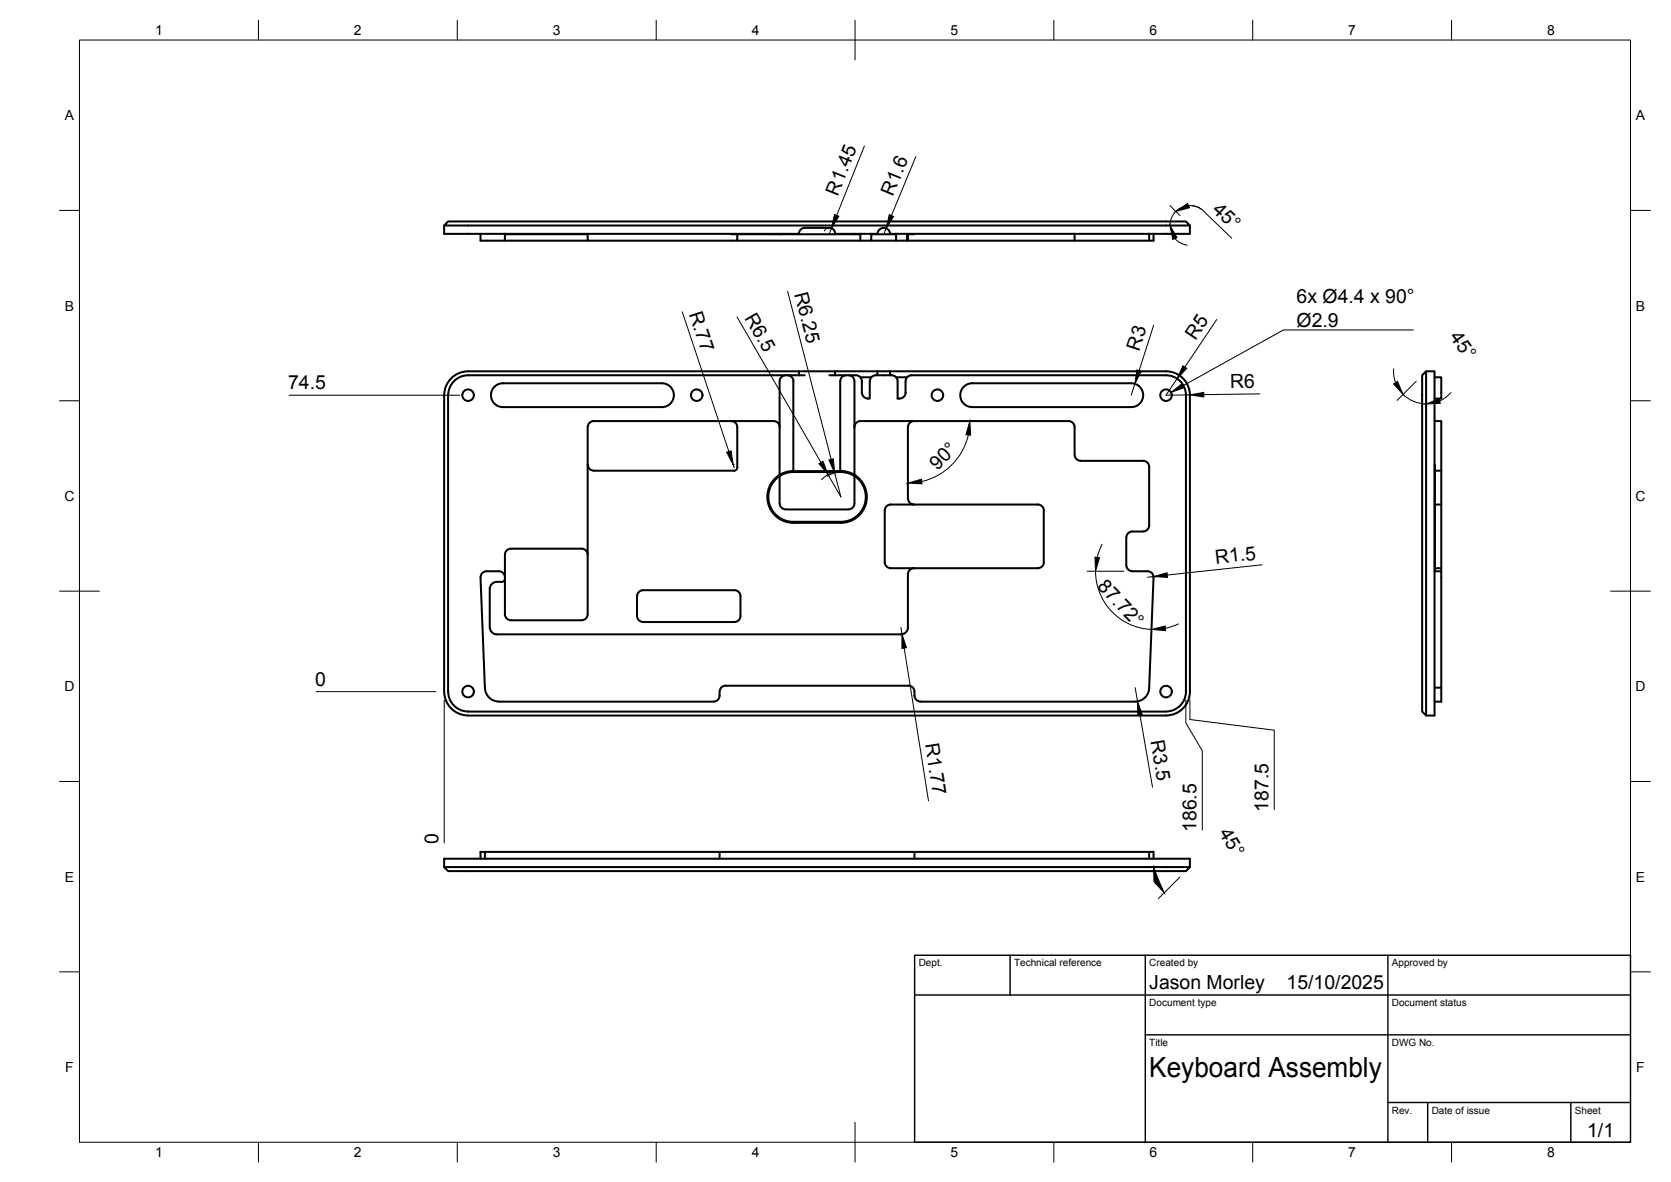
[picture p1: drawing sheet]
<svg xmlns="http://www.w3.org/2000/svg" width="420mm" height="297mm" viewBox="0 0 420 297" stroke-linecap="round" stroke-linejoin="round" font-family="sans-serif">
<!-- layer: Visible -->
<g fill="none" stroke="#000" stroke-width=".51">
<path d="M111.7 56.7v2.1l89.2-.1a1.45 1.45 0 0 1 1.4-1.4h6.2M112.7 55.7h185.5l1 1h-187.5zM120.8 58.8v1.7h6.2v-1.7M127 58.9h20.8M147.8 58.8v1.7h37.6v-1.6M183.9 58.9h12.1M196 58.9h18.8M196 58.8v.1M208.5 57.3a1.45 1.45 0 0 1 1.5 1.4M210 58.7l10.6 .1M214.8 58.8l1.5 .1M216.3 58.8v1.7"/>
<path d="M219.1 58.8v1.7h-2.8M219.1 58.9h6.2M225.3 58.8v1.7M228.1 58.9h1.7M228.1 58.8v1.7M228.3 58.9v1.6M270.2 58.8v1.7M288.9 58.8v1.7M290 58.8v1.7h-61.9M299.2 56.7v2.1h-75.4a1.6 1.6 0 0 0-1.6-1.5 1.6 1.6 0 0 0-1.6 1.5M127 60.5h20.8M185.4 60.5h30.9"/>
<path d="M219.1 60.5h9M112.7 99.3v74.5M124.6 97l1.2-.6 .6-.1h40a3 3 0 0 1 3 3 3 3 0 0 1-3 3h-40a2.99 2.99 0 0 1-2.8-2 2.99 2.99 0 0 1 1-3.3zM196 95.8v23.5M197.5 94.3a1.49 1.49 0 0 0-1.5 1.5M198 94.3a1.49 1.49 0 0 1 1.5 1.5M199.5 95.8v22.6M200.9 93.3v1M202.3 94.3h-84.6a5 5 0 0 0-5 5M208.5 94.3h6.7M210 93.3v1M212.8 94.3a1.49 1.49 0 0 0-1.5 1.5v22.6"/>
<path d="M213.3 94.3a1.49 1.49 0 0 1 1.5 1.5v23.5M215.2 94.3l.6 .1 .5 .4M216.3 94.8h2.8M216.3 94.8l.4 .7v3.2M219.1 94.8l-.4 1v4.4a1.61 1.61 0 0 1-2-1.5M220.6 93.3h3.2v1h-2.8a2.39 2.39 0 0 0-1.9 .5M220.6 93.3h-102.9a6 6 0 0 0-6 6v74.5a6 6 0 0 0 6 6M220.6 93.3v1M223.8 94.3h.7l.8 .5M223.8 93.3h69.4a6 6 0 0 1 6 6v74.5a6 6 0 0 1-6 6M225.3 94.8h2.8M225.3 94.8l.4 1v4.4a1.63 1.63 0 0 0 2-1.5"/>
<path d="M227.7 98.7v-2.9a1.49 1.49 0 0 1 1.5-1.5h64a5 5 0 0 1 5 5v74.5a5 5 0 0 1-5 5M242.6 97l1.2-.6 .6-.1h40a3 3 0 0 1 3 3 3 3 0 0 1-3 3h-40a2.99 2.99 0 0 1-2.8-2 2.99 2.99 0 0 1 1-3.3zM357.6 94.3l1-1v86.5l-1-1zM358.6 93.3h2.1v86.5h-2.1M360.7 94.8h1.7v5.4h-1.7M147.8 116.8a1.49 1.49 0 0 0 1.5 1.5M183.9 105.8a1.49 1.49 0 0 1 1.5 1.5v10.2M185.4 117.5a.77 .77 0 0 1-.8 .8h-35.3M196 119.6v6.9M196 107.3a1.49 1.49 0 0 0-1.5-1.5h-45.2a1.52 1.52 0 0 0-1.5 1.5v47.1a1.49 1.49 0 0 1-1.5 1.5M214.8 119.6v6.9a1.49 1.49 0 0 1-1.5 1.5M216.3 105.8h52.4"/>
<path d="M216.3 105.8a1.49 1.49 0 0 0-1.5 1.5M229.8 105.8a1.49 1.49 0 0 0-1.5 1.5v18a1.54 1.54 0 0 0 1.5 1.5M268.7 105.8a1.49 1.49 0 0 1 1.5 1.5v7M270.2 114.3a1.52 1.52 0 0 0 1.5 1.5h15.8a1.49 1.49 0 0 1 1.4 1.5v14.8a1.52 1.52 0 0 1-1.5 1.5h-2.7a1.52 1.52 0 0 0-1.5 1.5v6.9a1.49 1.49 0 0 0 1.5 1.5M360.7 105.8h1.7v12.5M360.8 118.3h1.6M360.8 116.8v26.8M362.4 118.3v25.3M147.8 139.4a1.49 1.49 0 0 0-1.5-1.5h-17.9a1.49 1.49 0 0 0-1.4 1.5v6.1M194.7 120.4a6.5 6.5 0 0 1 4.7-2h12a6.5 6.5 0 0 1 6.6 6.5 6.5 6.5 0 0 1-6.6 6.5h-12a6.5 6.5 0 0 1-5.9-3.9 6.5 6.5 0 0 1 1.2-7.1zM195.3 120.2l1.8-1.1 1.7-.4 12.6-.1a6.3 6.3 0 0 1 6.3 6.3 6.3 6.3 0 0 1-6.3 6.2h-12a6.3 6.3 0 0 1-5.8-4 6.3 6.3 0 0 1 1.7-6.9zM196 126.5a1.49 1.49 0 0 0 1.5 1.5"/>
<path d="M197.5 128h15.8M261 126.8h-37a1.49 1.49 0 0 0-1.5 1.5v13a1.49 1.49 0 0 0 1.5 1.5M261 126.8a1.49 1.49 0 0 1 1.5 1.5l-.1 13a1.45 1.45 0 0 1-1.4 1.5M360.8 126.8h1.6M120.8 145.1l1.1 27.7a3.5 3.5 0 0 0 3.5 3.5M127 145.5v8.9a1.49 1.49 0 0 0 1.4 1.5M127 145.1a1.49 1.49 0 0 0-1.5-1.5h-3.2a1.49 1.49 0 0 0-1.5 1.5M128.4 155.9h17.9M161.7 156.3h23M184.7 156.3a1.49 1.49 0 0 0 1.5-1.5v-5a1.49 1.49 0 0 0-1.5-1.5h-23a1.49 1.49 0 0 0-1.5 1.5v5a1.54 1.54 0 0 0 1.5 1.5M223.9 142.8h37.1M228.3 144.3v13.3a1.77 1.77 0 0 1-1.8 1.8h-101.6a1.77 1.77 0 0 1-1.8-1.8v-9.6a1.77 1.77 0 0 1 1.8-1.8h1.3a.77 .77 0 0 0 .8-.7"/>
<path d="M229.8 142.8a1.49 1.49 0 0 0-1.5 1.5M284.7 143.6h3.9a1.49 1.49 0 0 1 1.4 1.5M290 145.1l-1.1 27.7a3.5 3.5 0 0 1-3.5 3.5h-54a1.81 1.81 0 0 1-1.5-2.5 1.46 1.46 0 0 0-1.5-1.5h-46a1.49 1.49 0 0 0-1.4 1.5M360.7 143.6h1.7v29.2h-1.7M360.8 142.8h1.6M112.7 173.8a5 5 0 0 0 5 5M117.7 178.8h175.5M117.7 179.8h175.5M125.4 176.3h54M180.9 173.8a1.79 1.79 0 0 1-1.5 2.5M362.4 172.8v3.5h-1.7M111.7 217.9v-2.1h187.5v2.1"/>
<path d="M111.7 217.9h187.5l-1 1h-185.5zM121.9 214.1h-1.1v1.7M121.9 214.1h167M121.9 214.1v1.7M180.9 214.1v1.7M229.9 214.1v1.7M288.9 214.1h1.1v1.7M288.9 214.1v1.7"/>
<circle cx="117.7" cy="99.3" r="1.45"/>
<circle cx="175.2" cy="99.3" r="1.45"/>
<circle cx="235.7" cy="99.3" r="1.45"/>
<circle cx="293.2" cy="99.3" r="1.45"/>
<circle cx="117.7" cy="173.8" r="1.45"/>
<circle cx="293.2" cy="173.8" r="1.45"/>
</g>
<!-- layer: BORDER -->
<g fill="none" stroke="#000" stroke-width=".25">
<path d="M20 10.1h390v276.9h-390zM65 5.1v5M115 5.1v5M165 5.1v5M215 5.1v10M265 5.1v5M315 5.1v5M365 5.1v5M15 52.9h5M410 52.9h5M15 100.7h5M410 100.7h5"/>
<path d="M15 148.6h10M405 148.6h10M15 196.4h5M410 196.4h5M15 244.2h5M410 244.2h5M65 287v5M115 287v5M165 287v5M215 282.1v9.9M265 287v5M315 287v5"/>
<path d="M365 287v5"/>
</g>
<!-- layer: TITLEBLOCK -->
<path d="M230 240.1h180v46.9h-180zM230 250h180M254 240.1v9.9M288 240.1v46.9M349 240.1v46.9M288 260.1h122M349 277.1h61M359 277.1v9.9M395 277.1v9.9" fill="none" stroke="#000" stroke-width=".36"/>
<!-- layer: FD_Dimensions -->
<g fill="none" stroke="#000" stroke-width=".25">
<path d="M217.3 36.7l-6.9 17.4M230.3 39.4l-6.1 14.8M207.3 58a1.45 1.45 0 0 1 1.6-.7 1.45 1.45 0 0 1 1.1 1.4M209.1 57.4l-.6 1.3M222.8 57.4l-.6 1.5M294.2 51.7l2.5 2.5M294.2 56.7a5 5 0 0 1 3-4.6 5 5 0 0 1 5.5 .9l7 6.9M295.4 59.9l1.4 1.2 1.7 .5M298.8 51.7l1.8 .2 1.6 .8M171.6 78.4l11.7 35.1M185.3 79.7l21.1 36.5M198 73.2l11 42.3"/>
<path d="M72.7 99.3h42.9M285.3 96.5l-.9 2.8M290.1 81.8l-3.7 11.3M296 95.2l-2.8 4.1 6-.1M298.8 97.2l.4 2.1M305.9 80.3l-8 12M316.8 99l-14.1 .2M350.4 92.7l.1 1.8 .4 1.7M352.8 99.1a8.2 8.2 0 0 0 5.8 2.4M356.1 95.8l-4.8 4.8M364.8 98.7l-1.3 1.2-1.5 .9M184.6 116.7l-.2 .1 .2 .7"/>
<path d="M209.9 118.8l1.5 6.1-3.2-5.6M212.9 118.5a6.5 6.5 0 0 0-6.3 2.1M212.9 118.8l-1.4-.2-1.5 .2-2 .9M243.5 109.3a15.6 15.6 0 0 1-11.7 11.7M358.6 101.4v2.2M277.1 136.8l-1.2 3.3M226.5 157.7l.3 1.7M273.4 143.6h9.2M275.5 143.5a14.6 14.6 0 0 0 14 14.7M290 144.9l-1.5 .2M296.3 156.8l-3.3 1.1M317.3 141.9l-23.8 2.6"/>
<path d="M79.5 173.8h30.1M111.7 175.9v35.9M227.4 162.9l6.1 38.4M285.4 172.8l.6 3.5M286.6 179.7l3.2 18.2M298.2 175.9v5.8l4.1 7v19.9M299.2 175.9v4.9l21.2 2.7v19.9M288 217.9h3.1M290.8 221.3v.1M296.7 220.4l-5.4 5.4"/>
</g>
<g fill="#000" stroke="#000" stroke-width=".25">
<path d="M209.8 53.9l1.1 .4-1.8 3.1zM223.6 53.9l1.1 .5-1.9 3zM295.7 53.1l2.9-2 .5 1.1zM294.2 56.7l1.8 3-1.1 .5zM285.9 92.9l1.1 .4-1.7 3.2zM297.4 91.9l1 .7-2.4 2.6zM299.2 99.2l3.5-.6v1.2zM350.4 96.5l1-.7 1.4 3.3zM182.7 113.7l1.1-.4 .6 3.5zM205.9 116.5l1-.6 1.3 3.4zM208.4 115.6l1.1-.3 .4 3.5zM243.9 105.8l.2 3.6-1.2-.2z"/>
<path d="M358.6 101.5l3.3-1.3 .2 1.2zM228.3 121.4l3.4-1 .1 1.2zM275.3 140l1.2 .2-1 3.4zM289.5 158.2l3.5-.9 .1 1.2zM290 144.9l3.4-1 .2 1.2zM226.8 159.4l1.1 3.4-1.1 .1zM286 176.3l1.2 3.3-1.1 .2zM290.1 217.9l1.2 3.3-1.1 .3zM290.3 221.8l1-.7 1.4 3.3z"/>
</g>
<!-- layer: Hole Notes -->
<path d="M294.4 98.6l2.8-2.2 .6 1z" fill="#000" stroke="#000" stroke-width=".25"/>
<path d="M355.4 82.9h-32.7l-25.2 14" fill="none" stroke="#000" stroke-width=".25"/>
<text font-size="7" x="289" y="270.6">Keyboard Assembly</text>
<g font-size="4.9">
<text x="210.7" y="49.4" transform="rotate(-68 210.7 49.4)">R1.45</text>
<text x="224.5" y="49.4" transform="rotate(-67 224.5 49.4)">R1.6</text>
<text x="304.6" y="52.9" transform="rotate(44 304.6 52.9)">45°</text>
<text x="199.7" y="73.8" transform="rotate(75 199.7 73.8)">R6.25</text>
<text x="326" y="76.2">6x Ø4.4 x 90°</text>
<text x="173.2" y="78.9" transform="rotate(72 173.2 78.9)">R.77</text>
<text x="187.1" y="79.8" transform="rotate(60 187.1 79.8)">R6.5</text>
<text x="326" y="82.2">Ø2.9</text>
<text x="286.4" y="88.4" transform="rotate(-72 286.4 88.4)">R3</text>
<text x="300.6" y="85.7" transform="rotate(-56 300.6 85.7)">R5</text>
<text x="364.4" y="84.8" transform="rotate(54 364.4 84.8)">45°</text>
<text x="72.4" y="97.9">74.5</text>
<text x="309.3" y="97.6" transform="rotate(-1 309.3 97.6)">R6</text>
<text x="235.7" y="118.4" transform="rotate(-45 235.7 118.4)">90°</text>
<text x="305.7" y="141.7" transform="rotate(-6 305.7 141.7)">R1.5</text>
<text x="275.7" y="147.6" transform="rotate(46 275.7 147.6)">87.72°</text>
<text x="79.3" y="172.3">0</text>
<text x="232.6" y="187" transform="rotate(81 232.6 187)">R1.77</text>
<text x="289.3" y="186.3" transform="rotate(80 289.3 186.3)">R3.5</text>
<text x="318.9" y="203.9" transform="rotate(-90 318.9 203.9)">187.5</text>
<text x="300.8" y="209.1" transform="rotate(-90 300.8 209.1)">186.5</text>
<text x="306.4" y="209.4" transform="rotate(59 306.4 209.4)">45°</text>
<text x="110.2" y="212" transform="rotate(-90 110.2 212)">0</text>
<text x="289" y="248.5">Jason Morley</text>
<text x="323.5" y="248.5">15/10/2025</text>
<text x="399.1" y="285.7">1/1</text>
</g>
<g font-size="3.5">
<text x="39" y="8.8">1</text>
<text x="89" y="8.8">2</text>
<text x="139" y="8.8">3</text>
<text x="189" y="8.8">4</text>
<text x="239" y="8.8">5</text>
<text x="289" y="8.8">6</text>
<text x="339" y="8.8">7</text>
<text x="389" y="8.8">8</text>
<text x="16.3" y="30.2">A</text>
<text x="411.3" y="30.2">A</text>
<text x="16.3" y="78">B</text>
<text x="411.3" y="78">B</text>
<text x="16.2" y="125.9">C</text>
<text x="411.2" y="125.9">C</text>
<text x="16.2" y="173.7">D</text>
<text x="411.2" y="173.7">D</text>
<text x="16.3" y="221.6">E</text>
<text x="411.3" y="221.6">E</text>
<text x="16.4" y="269.4">F</text>
<text x="411.4" y="269.4">F</text>
<text x="39" y="290.8">1</text>
<text x="89" y="290.8">2</text>
<text x="139" y="290.8">3</text>
<text x="189" y="290.8">4</text>
<text x="239" y="290.8">5</text>
<text x="289" y="290.8">6</text>
<text x="339" y="290.8">7</text>
<text x="389" y="290.8">8</text>
</g>
<g font-size="2.5">
<text x="231" y="242.9">Dept.</text>
<text x="255" y="242.9">Technical reference</text>
<text x="289" y="242.9">Created by</text>
<text x="350" y="242.9">Approved by</text>
<text x="289" y="252.8">Document type</text>
<text x="350" y="252.8">Document status</text>
<text x="289" y="262.9">Title</text>
<text x="350" y="262.9">DWG No.</text>
<text x="350" y="279.9">Rev.</text>
<text x="360" y="279.9">Date of issue</text>
<text x="396" y="279.9">Sheet</text>
</g>
</svg>
